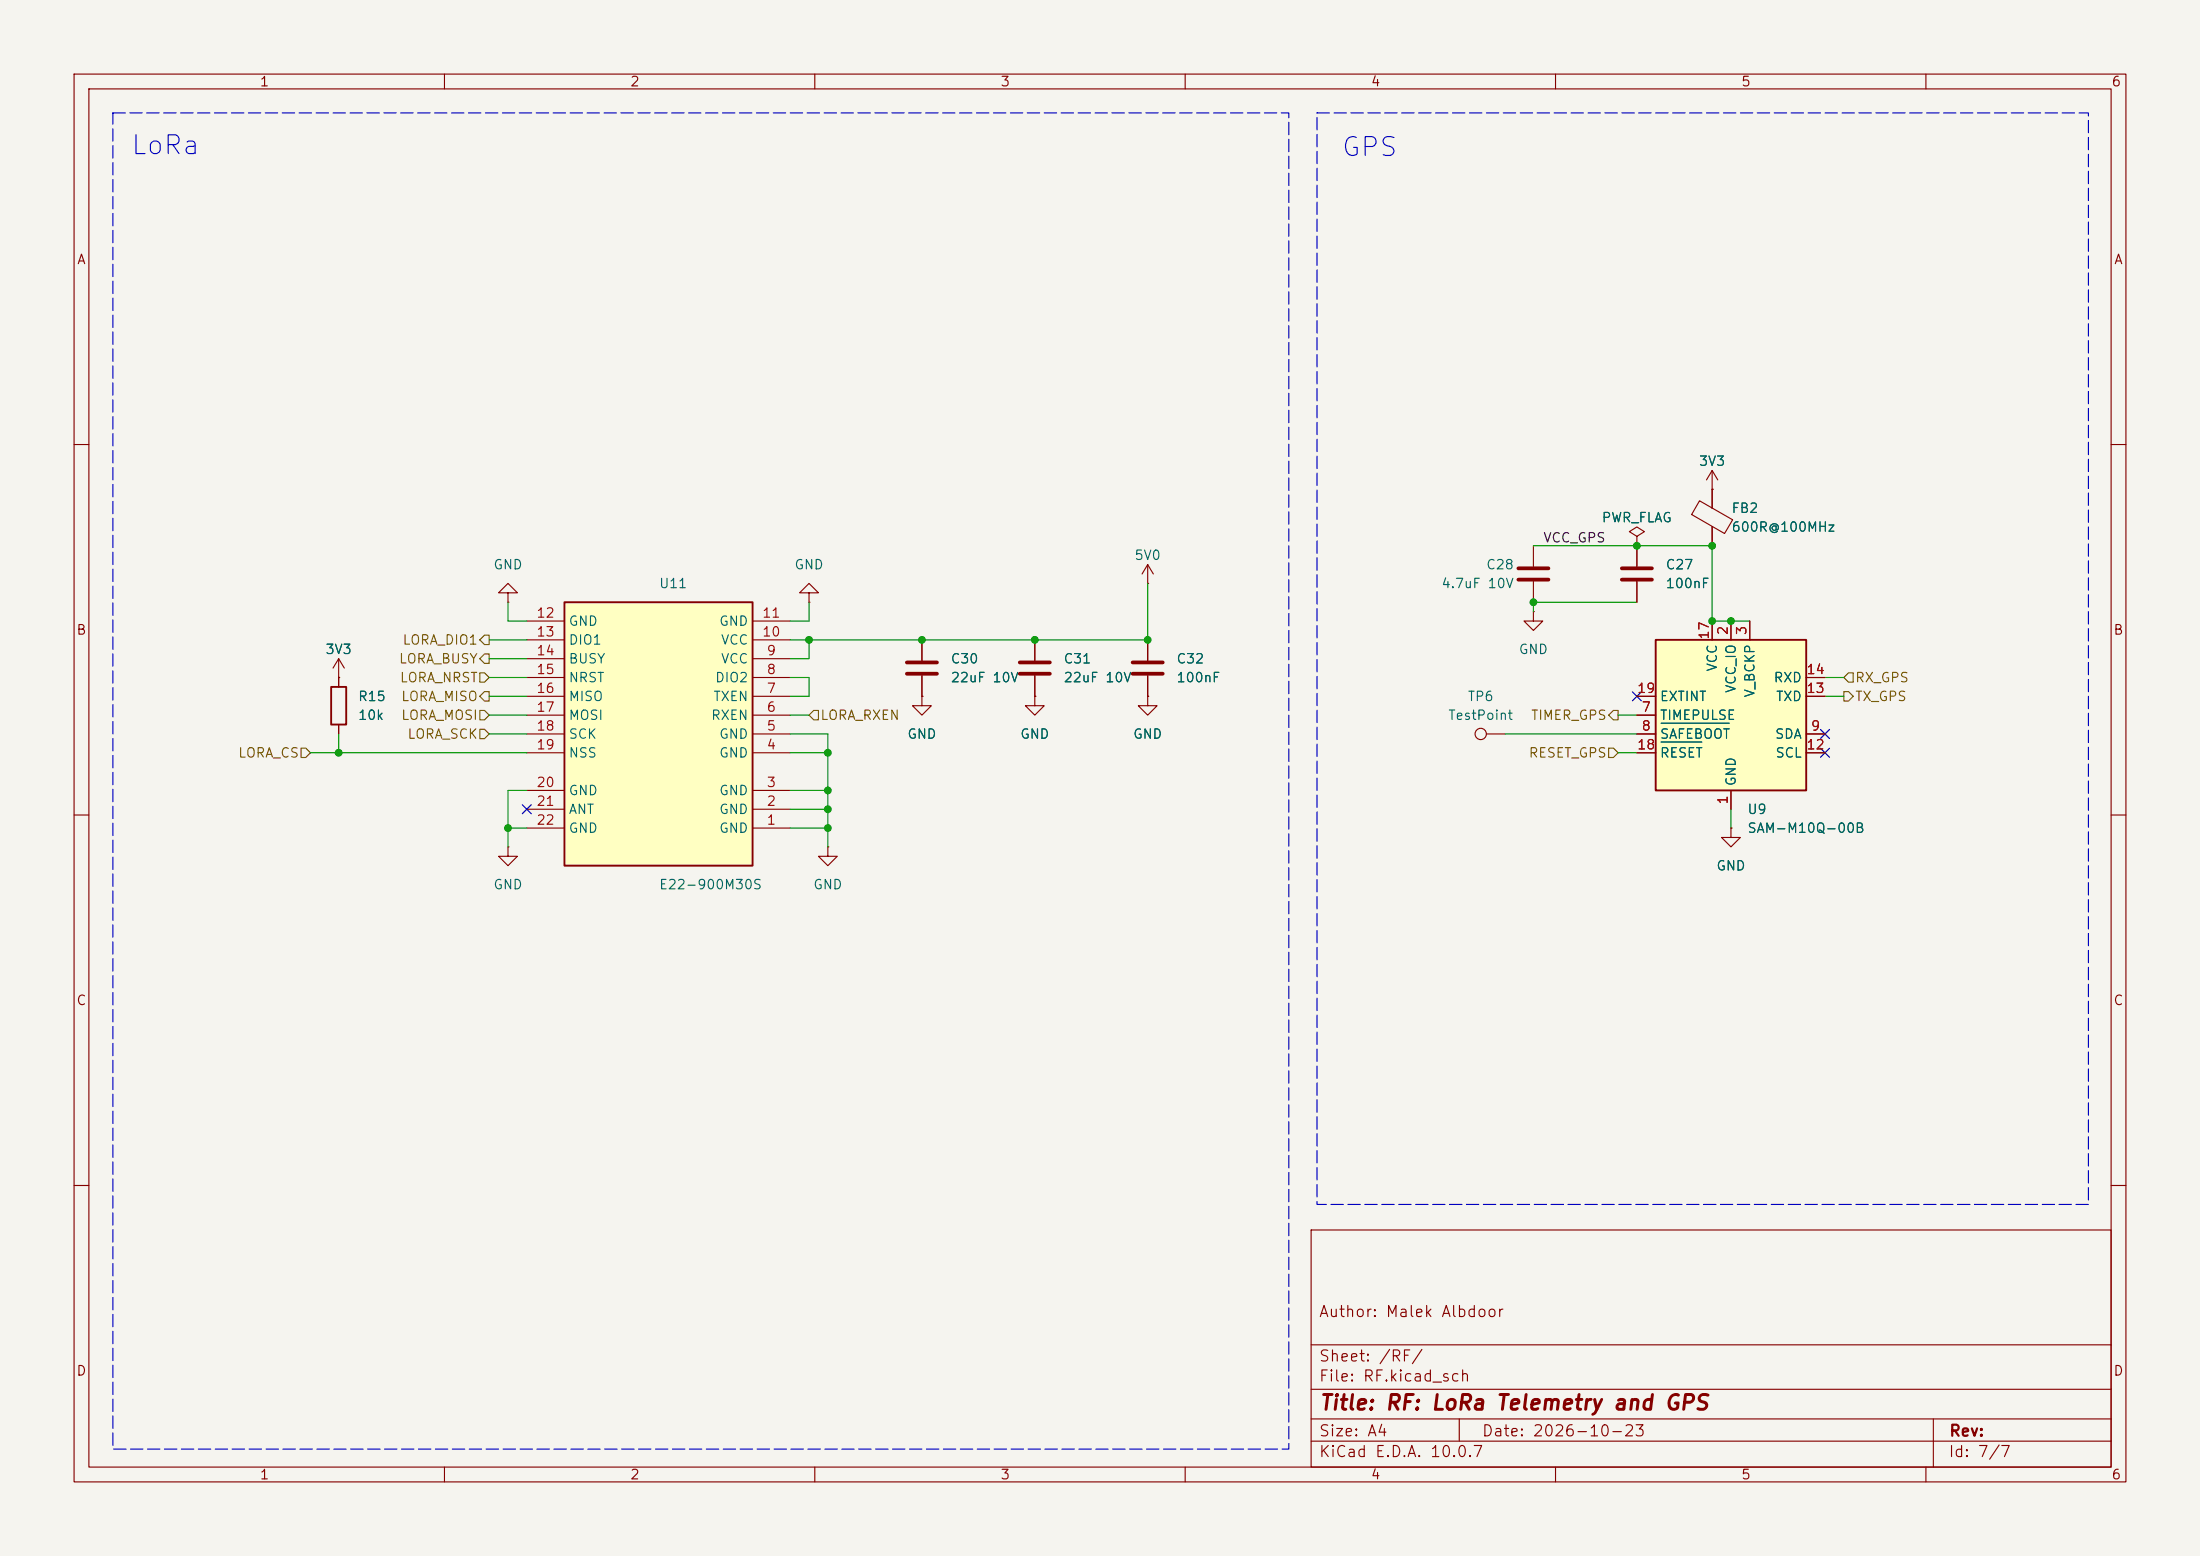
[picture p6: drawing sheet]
(kicad_sch
 (version 20260306)
 (generator "eeschema")
 (generator_version "10.0")
 (paper "A4")
 (title_block
  (title "RF: LoRa Telemetry and GPS")
  (date "2026-10-23")
  (comment 1 "Author: Malek Albdoor"))
 (lib_symbols
  (symbol "Connector:TestPoint"
   (pin_numbers (hide yes))
   (pin_names
    (offset 0.762) (hide yes)) (exclude_from_sim no) (in_bom yes) (on_board yes)
   (in_pos_files yes)
   (duplicate_pin_numbers_are_jumpers no)
   (property "Reference" "TP" (at 0 6.858 0) (show_name no) (do_not_autoplace no) (effects (font (size 1.27 1.27))))
   (property "Value" "TestPoint" (at 0 5.08 0) (show_name no) (do_not_autoplace no) (effects (font (size 1.27 1.27))))
   (property "Footprint" "" (at 5.08 0 0) (show_name no) (do_not_autoplace no) (hide yes) (effects (font (size 1.27 1.27))))
   (property "Datasheet" "" (at 5.08 0 0) (show_name no) (do_not_autoplace no) (hide yes) (effects (font (size 1.27 1.27))))
   (property "Description" "test point" (at 0 0 0) (show_name no) (do_not_autoplace no) (hide yes) (effects (font (size 1.27 1.27))))
   (symbol "TestPoint_0_1"
    (circle (center 0 3.302) (radius 0.762) (stroke (width 0) (type default)) (fill (type none))))
   (symbol "TestPoint_1_1"
    (pin passive line (at 0 0 90) (length 2.54) (name "1" (effects (font (size 1.27 1.27)))) (number "1" (effects (font (size 1.27 1.27))))))
   (embedded_fonts no))
  (symbol "Device:C"
   (pin_numbers (hide yes))
   (pin_names
    (offset 0.254)) (exclude_from_sim no) (in_bom yes) (on_board yes)
   (in_pos_files yes)
   (duplicate_pin_numbers_are_jumpers no)
   (property "Reference" "C" (at 0.635 2.54 0) (show_name no) (do_not_autoplace no) (effects (font (size 1.27 1.27)) (justify left)))
   (property "Value" "C" (at 0.635 -2.54 0) (show_name no) (do_not_autoplace no) (effects (font (size 1.27 1.27)) (justify left)))
   (property "Footprint" "" (at 0.9652 -3.81 0) (show_name no) (do_not_autoplace no) (hide yes) (effects (font (size 1.27 1.27))))
   (property "Datasheet" "" (at 0 0 0) (show_name no) (do_not_autoplace no) (hide yes) (effects (font (size 1.27 1.27))))
   (property "Description" "Unpolarized capacitor" (at 0 0 0) (show_name no) (do_not_autoplace no) (hide yes) (effects (font (size 1.27 1.27))))
   (symbol "C_0_1"
    (polyline (pts (xy -2.032 0.762) (xy 2.032 0.762)) (stroke (width 0.508) (type default)) (fill (type none)))
    (polyline (pts (xy -2.032 -0.762) (xy 2.032 -0.762)) (stroke (width 0.508) (type default)) (fill (type none))))
   (symbol "C_1_1"
    (pin passive line (at 0 3.81 270) (length 2.794) (name "" (effects (font (size 1.27 1.27)))) (number "1" (effects (font (size 1.27 1.27)))))
    (pin passive line (at 0 -3.81 90) (length 2.794) (name "" (effects (font (size 1.27 1.27)))) (number "2" (effects (font (size 1.27 1.27))))))
   (embedded_fonts no))
  (symbol "Device:FerriteBead"
   (pin_numbers (hide yes))
   (pin_names
    (offset 0)) (exclude_from_sim no) (in_bom yes) (on_board yes)
   (in_pos_files yes)
   (duplicate_pin_numbers_are_jumpers no)
   (property "Reference" "FB" (at -3.81 0.635 90) (show_name no) (do_not_autoplace no) (effects (font (size 1.27 1.27))))
   (property "Value" "FerriteBead" (at 3.81 0 90) (show_name no) (do_not_autoplace no) (effects (font (size 1.27 1.27))))
   (property "Footprint" "" (at -1.778 0 90) (show_name no) (do_not_autoplace no) (hide yes) (effects (font (size 1.27 1.27))))
   (property "Datasheet" "" (at 0 0 0) (show_name no) (do_not_autoplace no) (hide yes) (effects (font (size 1.27 1.27))))
   (property "Description" "Ferrite bead" (at 0 0 0) (show_name no) (do_not_autoplace no) (hide yes) (effects (font (size 1.27 1.27))))
   (symbol "FerriteBead_0_1"
    (polyline (pts (xy -2.7686 0.4064) (xy -1.7018 2.2606) (xy 2.7686 -0.3048) (xy 1.6764 -2.159) (xy -2.7686 0.4064)) (stroke (width 0) (type default)) (fill (type none)))
    (polyline (pts (xy 0 1.27) (xy 0 1.2954)) (stroke (width 0) (type default)) (fill (type none)))
    (polyline (pts (xy 0 -1.27) (xy 0 -1.2192)) (stroke (width 0) (type default)) (fill (type none))))
   (symbol "FerriteBead_1_1"
    (pin passive line (at 0 3.81 270) (length 2.54) (name "" (effects (font (size 1.27 1.27)))) (number "1" (effects (font (size 1.27 1.27)))))
    (pin passive line (at 0 -3.81 90) (length 2.54) (name "" (effects (font (size 1.27 1.27)))) (number "2" (effects (font (size 1.27 1.27))))))
   (embedded_fonts no))
  (symbol "Device:R"
   (pin_numbers (hide yes))
   (pin_names
    (offset 0)) (exclude_from_sim no) (in_bom yes) (on_board yes)
   (in_pos_files yes)
   (duplicate_pin_numbers_are_jumpers no)
   (property "Reference" "R" (at 2.032 0 90) (show_name no) (do_not_autoplace no) (effects (font (size 1.27 1.27))))
   (property "Value" "R" (at 0 0 90) (show_name no) (do_not_autoplace no) (effects (font (size 1.27 1.27))))
   (property "Footprint" "" (at -1.778 0 90) (show_name no) (do_not_autoplace no) (hide yes) (effects (font (size 1.27 1.27))))
   (property "Datasheet" "" (at 0 0 0) (show_name no) (do_not_autoplace no) (hide yes) (effects (font (size 1.27 1.27))))
   (property "Description" "Resistor" (at 0 0 0) (show_name no) (do_not_autoplace no) (hide yes) (effects (font (size 1.27 1.27))))
   (symbol "R_0_1"
    (rectangle (start -1.016 -2.54) (end 1.016 2.54) (stroke (width 0.254) (type default)) (fill (type none))))
   (symbol "R_1_1"
    (pin passive line (at 0 3.81 270) (length 1.27) (name "" (effects (font (size 1.27 1.27)))) (number "1" (effects (font (size 1.27 1.27)))))
    (pin passive line (at 0 -3.81 90) (length 1.27) (name "" (effects (font (size 1.27 1.27)))) (number "2" (effects (font (size 1.27 1.27))))))
   (embedded_fonts no))
  (symbol "MyKiCAD:E22-900M30S" (exclude_from_sim no) (in_bom yes) (on_board yes)
   (in_pos_files yes)
   (duplicate_pin_numbers_are_jumpers no)
   (property "Reference" "U" (at 0 20.32 0) (show_name no) (do_not_autoplace no) (effects (font (size 1.27 1.27))))
   (property "Value" "E22-900M30S" (at 0 -20.32 0) (show_name no) (do_not_autoplace no) (effects (font (size 1.27 1.27))))
   (property "Footprint" "MyKiCAD:WIRELM-SMD_E22-900M30S" (at 0 -22.86 0) (show_name no) (do_not_autoplace no) (hide yes) (effects (font (size 1.27 1.27))))
   (property "Datasheet" "https://atta.szlcsc.com/upload/public/pdf/source/20190812/C411294_87C350FB6BB2C6BF251F36B5C2EFC8FF.pdf" (at 0 -25.4 0) (show_name no) (do_not_autoplace no) (hide yes) (effects (font (size 1.27 1.27))))
   (property "Description" "Ebyte LoRa module, SX1262 + PA/LNA, 850-930 MHz, 30 dBm, SPI, 2.5-5.5 V supply, 3.3 V logic, IPEX and stamp-hole antenna" (at 0 -27.94 0) (show_name no) (do_not_autoplace no) (hide yes) (effects (font (size 1.27 1.27))))
   (property "MPN" "E22-900M30S" (at 0 -30.48 0) (show_name no) (do_not_autoplace no) (hide yes) (effects (font (size 1.27 1.27))))
   (property "LCSC" "C411294" (at 0 -33.02 0) (show_name no) (do_not_autoplace no) (hide yes) (effects (font (size 1.27 1.27))))
   (symbol "E22-900M30S_0_1"
    (rectangle (start -12.7 17.78) (end 12.7 -17.78) (stroke (width 0.254) (type default)) (fill (type background))))
   (symbol "E22-900M30S_1_1"
    (pin power_in line (at 17.78 -12.7 180) (length 5.08) (name "GND" (effects (font (size 1.27 1.27)))) (number "1" (effects (font (size 1.27 1.27)))))
    (pin power_in line (at 17.78 -10.16 180) (length 5.08) (name "GND" (effects (font (size 1.27 1.27)))) (number "2" (effects (font (size 1.27 1.27)))))
    (pin power_in line (at 17.78 -7.62 180) (length 5.08) (name "GND" (effects (font (size 1.27 1.27)))) (number "3" (effects (font (size 1.27 1.27)))))
    (pin power_in line (at 17.78 -2.54 180) (length 5.08) (name "GND" (effects (font (size 1.27 1.27)))) (number "4" (effects (font (size 1.27 1.27)))))
    (pin power_in line (at 17.78 0 180) (length 5.08) (name "GND" (effects (font (size 1.27 1.27)))) (number "5" (effects (font (size 1.27 1.27)))))
    (pin input line (at 17.78 2.54 180) (length 5.08) (name "RXEN" (effects (font (size 1.27 1.27)))) (number "6" (effects (font (size 1.27 1.27)))))
    (pin input line (at 17.78 5.08 180) (length 5.08) (name "TXEN" (effects (font (size 1.27 1.27)))) (number "7" (effects (font (size 1.27 1.27)))))
    (pin bidirectional line (at 17.78 7.62 180) (length 5.08) (name "DIO2" (effects (font (size 1.27 1.27)))) (number "8" (effects (font (size 1.27 1.27)))))
    (pin power_in line (at 17.78 10.16 180) (length 5.08) (name "VCC" (effects (font (size 1.27 1.27)))) (number "9" (effects (font (size 1.27 1.27)))))
    (pin power_in line (at 17.78 12.7 180) (length 5.08) (name "VCC" (effects (font (size 1.27 1.27)))) (number "10" (effects (font (size 1.27 1.27)))))
    (pin power_in line (at 17.78 15.24 180) (length 5.08) (name "GND" (effects (font (size 1.27 1.27)))) (number "11" (effects (font (size 1.27 1.27)))))
    (pin power_in line (at -17.78 15.24 0) (length 5.08) (name "GND" (effects (font (size 1.27 1.27)))) (number "12" (effects (font (size 1.27 1.27)))))
    (pin bidirectional line (at -17.78 12.7 0) (length 5.08) (name "DIO1" (effects (font (size 1.27 1.27)))) (number "13" (effects (font (size 1.27 1.27)))))
    (pin output line (at -17.78 10.16 0) (length 5.08) (name "BUSY" (effects (font (size 1.27 1.27)))) (number "14" (effects (font (size 1.27 1.27)))))
    (pin input line (at -17.78 7.62 0) (length 5.08) (name "NRST" (effects (font (size 1.27 1.27)))) (number "15" (effects (font (size 1.27 1.27)))))
    (pin output line (at -17.78 5.08 0) (length 5.08) (name "MISO" (effects (font (size 1.27 1.27)))) (number "16" (effects (font (size 1.27 1.27)))))
    (pin input line (at -17.78 2.54 0) (length 5.08) (name "MOSI" (effects (font (size 1.27 1.27)))) (number "17" (effects (font (size 1.27 1.27)))))
    (pin input line (at -17.78 0 0) (length 5.08) (name "SCK" (effects (font (size 1.27 1.27)))) (number "18" (effects (font (size 1.27 1.27)))))
    (pin input line (at -17.78 -2.54 0) (length 5.08) (name "NSS" (effects (font (size 1.27 1.27)))) (number "19" (effects (font (size 1.27 1.27)))))
    (pin power_in line (at -17.78 -7.62 0) (length 5.08) (name "GND" (effects (font (size 1.27 1.27)))) (number "20" (effects (font (size 1.27 1.27)))))
    (pin passive line (at -17.78 -10.16 0) (length 5.08) (name "ANT" (effects (font (size 1.27 1.27)))) (number "21" (effects (font (size 1.27 1.27)))))
    (pin power_in line (at -17.78 -12.7 0) (length 5.08) (name "GND" (effects (font (size 1.27 1.27)))) (number "22" (effects (font (size 1.27 1.27))))))
   (embedded_fonts no))
  (symbol "RF_GPS:SAM-M8Q" (exclude_from_sim no) (in_bom yes) (on_board yes)
   (in_pos_files yes)
   (duplicate_pin_numbers_are_jumpers no)
   (property "Reference" "U" (at -8.89 11.43 0) (show_name no) (do_not_autoplace no) (effects (font (size 1.27 1.27))))
   (property "Value" "SAM-M8Q" (at 8.89 11.43 0) (show_name no) (do_not_autoplace no) (effects (font (size 1.27 1.27))))
   (property "Footprint" "RF_GPS:ublox_SAM-M8Q" (at 12.7 -11.43 0) (show_name no) (do_not_autoplace no) (hide yes) (effects (font (size 1.27 1.27))))
   (property "Datasheet" "https://www.u-blox.com/sites/default/files/SAM-M8Q_DataSheet_%28UBX-16012619%29.pdf" (at 0 0 0) (show_name no) (do_not_autoplace no) (hide yes) (effects (font (size 1.27 1.27))))
   (property "Description" "GPS ublox M8 variant" (at 0 0 0) (show_name no) (do_not_autoplace no) (hide yes) (effects (font (size 1.27 1.27))))
   (symbol "SAM-M8Q_0_1"
    (rectangle (start -10.16 10.16) (end 10.16 -10.16) (stroke (width 0.254) (type default)) (fill (type background))))
   (symbol "SAM-M8Q_1_1"
    (pin power_in line (at 0 -12.7 90) (length 2.54) (name "GND" (effects (font (size 1.27 1.27)))) (number "1" (effects (font (size 1.27 1.27)))))
    (pin power_in line (at 0 12.7 270) (length 2.54) (name "VCC_IO" (effects (font (size 1.27 1.27)))) (number "2" (effects (font (size 1.27 1.27)))))
    (pin power_in line (at 2.54 12.7 270) (length 2.54) (name "V_BCKP" (effects (font (size 1.27 1.27)))) (number "3" (effects (font (size 1.27 1.27)))))
    (pin passive line (at 0 -12.7 90) (length 2.54) (hide yes) (name "GND" (effects (font (size 1.27 1.27)))) (number "4" (effects (font (size 1.27 1.27)))))
    (pin passive line (at 0 -12.7 90) (length 2.54) (hide yes) (name "GND" (effects (font (size 1.27 1.27)))) (number "5" (effects (font (size 1.27 1.27)))))
    (pin passive line (at 0 -12.7 90) (length 2.54) (hide yes) (name "GND" (effects (font (size 1.27 1.27)))) (number "6" (effects (font (size 1.27 1.27)))))
    (pin output line (at -12.7 0 0) (length 2.54) (name "TIMEPULSE" (effects (font (size 1.27 1.27)))) (number "7" (effects (font (size 1.27 1.27)))))
    (pin input line (at -12.7 -2.54 0) (length 2.54) (name "~{SAFEBOOT}" (effects (font (size 1.27 1.27)))) (number "8" (effects (font (size 1.27 1.27)))))
    (pin bidirectional line (at 12.7 -2.54 180) (length 2.54) (name "SDA" (effects (font (size 1.27 1.27)))) (number "9" (effects (font (size 1.27 1.27)))))
    (pin passive line (at 0 -12.7 90) (length 2.54) (hide yes) (name "GND" (effects (font (size 1.27 1.27)))) (number "10" (effects (font (size 1.27 1.27)))))
    (pin passive line (at 0 -12.7 90) (length 2.54) (hide yes) (name "GND" (effects (font (size 1.27 1.27)))) (number "11" (effects (font (size 1.27 1.27)))))
    (pin input line (at 12.7 -5.08 180) (length 2.54) (name "SCL" (effects (font (size 1.27 1.27)))) (number "12" (effects (font (size 1.27 1.27)))))
    (pin output line (at 12.7 2.54 180) (length 2.54) (name "TXD" (effects (font (size 1.27 1.27)))) (number "13" (effects (font (size 1.27 1.27)))))
    (pin input line (at 12.7 5.08 180) (length 2.54) (name "RXD" (effects (font (size 1.27 1.27)))) (number "14" (effects (font (size 1.27 1.27)))))
    (pin passive line (at 0 -12.7 90) (length 2.54) (hide yes) (name "GND" (effects (font (size 1.27 1.27)))) (number "15" (effects (font (size 1.27 1.27)))))
    (pin passive line (at 0 -12.7 90) (length 2.54) (hide yes) (name "GND" (effects (font (size 1.27 1.27)))) (number "16" (effects (font (size 1.27 1.27)))))
    (pin power_in line (at -2.54 12.7 270) (length 2.54) (name "VCC" (effects (font (size 1.27 1.27)))) (number "17" (effects (font (size 1.27 1.27)))))
    (pin input line (at -12.7 -5.08 0) (length 2.54) (name "~{RESET}" (effects (font (size 1.27 1.27)))) (number "18" (effects (font (size 1.27 1.27)))))
    (pin input line (at -12.7 2.54 0) (length 2.54) (name "EXTINT" (effects (font (size 1.27 1.27)))) (number "19" (effects (font (size 1.27 1.27)))))
    (pin passive line (at 0 -12.7 90) (length 2.54) (hide yes) (name "GND" (effects (font (size 1.27 1.27)))) (number "20" (effects (font (size 1.27 1.27))))))
   (embedded_fonts no))
  (symbol "power:GND"
   (power global)
   (pin_numbers (hide yes))
   (pin_names
    (offset 0) (hide yes)) (exclude_from_sim no) (in_bom yes) (on_board yes)
   (in_pos_files yes)
   (duplicate_pin_numbers_are_jumpers no)
   (property "Reference" "#PWR" (at 0 -6.35 0) (show_name no) (do_not_autoplace no) (hide yes) (effects (font (size 1.27 1.27))))
   (property "Value" "GND" (at 0 -3.81 0) (show_name no) (do_not_autoplace no) (effects (font (size 1.27 1.27))))
   (property "Footprint" "" (at 0 0 0) (show_name no) (do_not_autoplace no) (hide yes) (effects (font (size 1.27 1.27))))
   (property "Datasheet" "" (at 0 0 0) (show_name no) (do_not_autoplace no) (hide yes) (effects (font (size 1.27 1.27))))
   (property "Description" "Power symbol creates a global label with name \"GND\" , ground" (at 0 0 0) (show_name no) (do_not_autoplace no) (hide yes) (effects (font (size 1.27 1.27))))
   (symbol "GND_0_1"
    (polyline (pts (xy 0 0) (xy 0 -1.27) (xy 1.27 -1.27) (xy 0 -2.54) (xy -1.27 -1.27) (xy 0 -1.27)) (stroke (width 0) (type default)) (fill (type none))))
   (symbol "GND_1_1"
    (pin power_in line (at 0 0 270) (length 0) (name "" (effects (font (size 1.27 1.27)))) (number "1" (effects (font (size 1.27 1.27))))))
   (embedded_fonts no))
  (symbol "power:PWR_FLAG"
   (power global)
   (pin_numbers (hide yes))
   (pin_names
    (offset 0) (hide yes)) (exclude_from_sim no) (in_bom yes) (on_board yes)
   (in_pos_files yes)
   (duplicate_pin_numbers_are_jumpers no)
   (property "Reference" "#FLG" (at 0 1.905 0) (show_name no) (do_not_autoplace no) (hide yes) (effects (font (size 1.27 1.27))))
   (property "Value" "PWR_FLAG" (at 0 3.81 0) (show_name no) (do_not_autoplace no) (effects (font (size 1.27 1.27))))
   (property "Footprint" "" (at 0 0 0) (show_name no) (do_not_autoplace no) (hide yes) (effects (font (size 1.27 1.27))))
   (property "Datasheet" "" (at 0 0 0) (show_name no) (do_not_autoplace no) (hide yes) (effects (font (size 1.27 1.27))))
   (property "Description" "Special symbol for telling ERC where power comes from" (at 0 0 0) (show_name no) (do_not_autoplace no) (hide yes) (effects (font (size 1.27 1.27))))
   (symbol "PWR_FLAG_0_0"
    (pin power_out line (at 0 0 90) (length 0) (name "" (effects (font (size 1.27 1.27)))) (number "1" (effects (font (size 1.27 1.27))))))
   (symbol "PWR_FLAG_0_1"
    (polyline (pts (xy 0 0) (xy 0 1.27) (xy -1.016 1.905) (xy 0 2.54) (xy 1.016 1.905) (xy 0 1.27)) (stroke (width 0) (type default)) (fill (type none))))
   (embedded_fonts no))
  (symbol "power:VCC"
   (power global)
   (pin_numbers (hide yes))
   (pin_names
    (offset 0) (hide yes)) (exclude_from_sim no) (in_bom yes) (on_board yes)
   (in_pos_files yes)
   (duplicate_pin_numbers_are_jumpers no)
   (property "Reference" "#PWR" (at 0 -3.81 0) (show_name no) (do_not_autoplace no) (hide yes) (effects (font (size 1.27 1.27))))
   (property "Value" "VCC" (at 0 3.556 0) (show_name no) (do_not_autoplace no) (effects (font (size 1.27 1.27))))
   (property "Footprint" "" (at 0 0 0) (show_name no) (do_not_autoplace no) (hide yes) (effects (font (size 1.27 1.27))))
   (property "Datasheet" "" (at 0 0 0) (show_name no) (do_not_autoplace no) (hide yes) (effects (font (size 1.27 1.27))))
   (property "Description" "Power symbol creates a global label with name \"VCC\"" (at 0 0 0) (show_name no) (do_not_autoplace no) (hide yes) (effects (font (size 1.27 1.27))))
   (symbol "VCC_0_1"
    (polyline (pts (xy -0.762 1.27) (xy 0 2.54)) (stroke (width 0) (type default)) (fill (type none)))
    (polyline (pts (xy 0 2.54) (xy 0.762 1.27)) (stroke (width 0) (type default)) (fill (type none)))
    (polyline (pts (xy 0 0) (xy 0 2.54)) (stroke (width 0) (type default)) (fill (type none))))
   (symbol "VCC_1_1"
    (pin power_in line (at 0 0 90) (length 0) (name "" (effects (font (size 1.27 1.27)))) (number "1" (effects (font (size 1.27 1.27))))))
   (embedded_fonts no)))
 (rectangle
  (start 15.24 15.24)
  (end 173.99 195.58)
  (stroke (width 0) (type dash))
  (fill (type none)))
 (rectangle
  (start 177.8 15.24)
  (end 281.94 162.56)
  (stroke (width 0) (type dash))
  (fill (type none)))
 (text "LoRa"
  (exclude_from_sim no)
  (at 22.352 19.812 0)
  (effects (font (size 2.54 2.54))))
 (text "GPS\n"
  (exclude_from_sim no)
  (at 184.912 20.066 0)
  (effects (font (size 2.54 2.54))))
 (junction
  (at 68.58 111.76)
  (diameter 0)
  (color 0 0 0 0))
 (junction
  (at 233.68 83.82)
  (diameter 0)
  (color 0 0 0 0))
 (junction
  (at 111.76 109.22)
  (diameter 0)
  (color 0 0 0 0))
 (junction
  (at 111.76 101.6)
  (diameter 0)
  (color 0 0 0 0))
 (junction
  (at 111.76 111.76)
  (diameter 0)
  (color 0 0 0 0))
 (junction
  (at 220.98 73.66)
  (diameter 0)
  (color 0 0 0 0))
 (junction
  (at 111.76 106.68)
  (diameter 0)
  (color 0 0 0 0))
 (junction
  (at 207.01 81.28)
  (diameter 0)
  (color 0 0 0 0))
 (junction
  (at 139.7 86.36)
  (diameter 0)
  (color 0 0 0 0))
 (junction
  (at 45.72 101.6)
  (diameter 0)
  (color 0 0 0 0))
 (junction
  (at 231.14 73.66)
  (diameter 0)
  (color 0 0 0 0))
 (junction
  (at 154.94 86.36)
  (diameter 0)
  (color 0 0 0 0))
 (junction
  (at 109.22 86.36)
  (diameter 0)
  (color 0 0 0 0))
 (junction
  (at 124.46 86.36)
  (diameter 0)
  (color 0 0 0 0))
 (junction
  (at 231.14 83.82)
  (diameter 0)
  (color 0 0 0 0))
 (no_connect
  (at 71.12 109.22))
 (no_connect
  (at 246.38 101.6))
 (no_connect
  (at 246.38 99.06))
 (no_connect
  (at 220.98 93.98))
 (wire
  (pts (xy 71.12 86.36) (xy 66.04 86.36))
  (stroke (width 0) (type default)))
 (wire
  (pts (xy 106.68 106.68) (xy 111.76 106.68))
  (stroke (width 0) (type default)))
 (wire
  (pts (xy 109.22 83.82) (xy 109.22 81.28))
  (stroke (width 0) (type default)))
 (wire
  (pts (xy 220.98 73.66) (xy 231.14 73.66))
  (stroke (width 0) (type default)))
 (wire
  (pts (xy 71.12 93.98) (xy 66.04 93.98))
  (stroke (width 0) (type default)))
 (wire
  (pts (xy 71.12 88.9) (xy 66.04 88.9))
  (stroke (width 0) (type default)))
 (wire
  (pts (xy 207.01 81.28) (xy 220.98 81.28))
  (stroke (width 0) (type default)))
 (wire
  (pts (xy 233.68 111.76) (xy 233.68 109.22))
  (stroke (width 0) (type default)))
 (wire
  (pts (xy 246.38 93.98) (xy 248.92 93.98))
  (stroke (width 0) (type default)))
 (wire
  (pts (xy 71.12 83.82) (xy 68.58 83.82))
  (stroke (width 0) (type default)))
 (wire
  (pts (xy 71.12 96.52) (xy 66.04 96.52))
  (stroke (width 0) (type default)))
 (wire
  (pts (xy 111.76 99.06) (xy 111.76 114.3))
  (stroke (width 0) (type default)))
 (wire
  (pts (xy 68.58 83.82) (xy 68.58 81.28))
  (stroke (width 0) (type default)))
 (wire
  (pts (xy 68.58 106.68) (xy 68.58 114.3))
  (stroke (width 0) (type default)))
 (wire
  (pts (xy 109.22 93.98) (xy 106.68 93.98))
  (stroke (width 0) (type default)))
 (wire
  (pts (xy 106.68 101.6) (xy 111.76 101.6))
  (stroke (width 0) (type default)))
 (wire
  (pts (xy 246.38 91.44) (xy 248.92 91.44))
  (stroke (width 0) (type default)))
 (wire
  (pts (xy 71.12 91.44) (xy 66.04 91.44))
  (stroke (width 0) (type default)))
 (wire
  (pts (xy 106.68 88.9) (xy 109.22 88.9))
  (stroke (width 0) (type default)))
 (wire
  (pts (xy 231.14 83.82) (xy 233.68 83.82))
  (stroke (width 0) (type default)))
 (wire
  (pts (xy 106.68 91.44) (xy 109.22 91.44))
  (stroke (width 0) (type default)))
 (wire
  (pts (xy 207.01 82.55) (xy 207.01 81.28))
  (stroke (width 0) (type default)))
 (wire
  (pts (xy 41.91 101.6) (xy 71.12 101.6))
  (stroke (width 0) (type default)))
 (wire
  (pts (xy 207.01 73.66) (xy 220.98 73.66))
  (stroke (width 0) (type default)))
 (wire
  (pts (xy 231.14 73.66) (xy 231.14 83.82))
  (stroke (width 0) (type default)))
 (wire
  (pts (xy 45.72 99.06) (xy 45.72 101.6))
  (stroke (width 0) (type default)))
 (wire
  (pts (xy 106.68 96.52) (xy 109.22 96.52))
  (stroke (width 0) (type default)))
 (wire
  (pts (xy 71.12 106.68) (xy 68.58 106.68))
  (stroke (width 0) (type default)))
 (wire
  (pts (xy 106.68 111.76) (xy 111.76 111.76))
  (stroke (width 0) (type default)))
 (wire
  (pts (xy 106.68 86.36) (xy 154.94 86.36))
  (stroke (width 0) (type default)))
 (wire
  (pts (xy 71.12 99.06) (xy 66.04 99.06))
  (stroke (width 0) (type default)))
 (wire
  (pts (xy 71.12 111.76) (xy 68.58 111.76))
  (stroke (width 0) (type default)))
 (wire
  (pts (xy 154.94 78.74) (xy 154.94 86.36))
  (stroke (width 0) (type default)))
 (wire
  (pts (xy 203.2 99.06) (xy 220.98 99.06))
  (stroke (width 0) (type default)))
 (wire
  (pts (xy 106.68 83.82) (xy 109.22 83.82))
  (stroke (width 0) (type default)))
 (wire
  (pts (xy 218.44 96.52) (xy 220.98 96.52))
  (stroke (width 0) (type default)))
 (wire
  (pts (xy 109.22 88.9) (xy 109.22 86.36))
  (stroke (width 0) (type default)))
 (wire
  (pts (xy 106.68 109.22) (xy 111.76 109.22))
  (stroke (width 0) (type default)))
 (wire
  (pts (xy 233.68 83.82) (xy 236.22 83.82))
  (stroke (width 0) (type default)))
 (wire
  (pts (xy 109.22 91.44) (xy 109.22 93.98))
  (stroke (width 0) (type default)))
 (wire
  (pts (xy 218.44 101.6) (xy 220.98 101.6))
  (stroke (width 0) (type default)))
 (wire
  (pts (xy 106.68 99.06) (xy 111.76 99.06))
  (stroke (width 0) (type default)))
 (label "VCC_GPS"
  (at 208.28 73.66 0)
  (effects (font (size 1.27 1.27)) (justify left bottom)))
 (hierarchical_label "RESET_GPS"
  (shape input)
  (at 218.44 101.6 180)
  (effects (font (size 1.27 1.27)) (justify right)))
 (hierarchical_label "LORA_CS"
  (shape input)
  (at 41.91 101.6 180)
  (effects (font (size 1.27 1.27)) (justify right)))
 (hierarchical_label "LORA_RXEN"
  (shape input)
  (at 109.22 96.52 0)
  (effects (font (size 1.27 1.27)) (justify left)))
 (hierarchical_label "LORA_MOSI"
  (shape input)
  (at 66.04 96.52 180)
  (effects (font (size 1.27 1.27)) (justify right)))
 (hierarchical_label "LORA_NRST"
  (shape input)
  (at 66.04 91.44 180)
  (effects (font (size 1.27 1.27)) (justify right)))
 (hierarchical_label "LORA_MISO"
  (shape output)
  (at 66.04 93.98 180)
  (effects (font (size 1.27 1.27)) (justify right)))
 (hierarchical_label "LORA_BUSY"
  (shape output)
  (at 66.04 88.9 180)
  (effects (font (size 1.27 1.27)) (justify right)))
 (hierarchical_label "LORA_DIO1"
  (shape output)
  (at 66.04 86.36 180)
  (effects (font (size 1.27 1.27)) (justify right)))
 (hierarchical_label "TX_GPS"
  (shape output)
  (at 248.92 93.98 0)
  (effects (font (size 1.27 1.27)) (justify left)))
 (hierarchical_label "RX_GPS"
  (shape input)
  (at 248.92 91.44 0)
  (effects (font (size 1.27 1.27)) (justify left)))
 (hierarchical_label "TIMER_GPS"
  (shape output)
  (at 218.44 96.52 180)
  (effects (font (size 1.27 1.27)) (justify right)))
 (hierarchical_label "LORA_SCK"
  (shape input)
  (at 66.04 99.06 180)
  (effects (font (size 1.27 1.27)) (justify right)))
 (symbol
  (lib_id "power:GND")
  (at 233.68 111.76 0)
  (unit 1)
  (body_style 1)
  (exclude_from_sim no)
  (in_bom yes)
  (on_board yes)
  (in_pos_files yes)
  (dnp no)
  (fields_autoplaced yes)
  (property "Reference" "#PWR041" (at 233.68 118.11 0) (hide yes) (show_name no) (do_not_autoplace no) (effects (font (size 1.27 1.27))))
  (property "Value" "GND" (at 233.68 116.84 0) (show_name no) (do_not_autoplace no) (effects (font (size 1.27 1.27))))
  (property "Footprint" "" (at 233.68 111.76 0) (hide yes) (show_name no) (do_not_autoplace no) (effects (font (size 1.27 1.27))))
  (property "Datasheet" "" (at 233.68 111.76 0) (hide yes) (show_name no) (do_not_autoplace no) (effects (font (size 1.27 1.27))))
  (property "Description" "Power symbol creates a global label with name \"GND\" , ground" (at 233.68 111.76 0) (hide yes) (show_name no) (do_not_autoplace no) (effects (font (size 1.27 1.27))))
  (pin "1"))
 (symbol
  (lib_id "power:GND")
  (at 68.58 114.3 0)
  (unit 1)
  (body_style 1)
  (exclude_from_sim no)
  (in_bom no)
  (on_board no)
  (in_pos_files no)
  (dnp no)
  (fields_autoplaced yes)
  (property "Reference" "#PWR086" (at 68.58 120.65 0) (hide yes) (show_name no) (do_not_autoplace no) (effects (font (size 1.27 1.27))))
  (property "Value" "GND" (at 68.58 119.38 0) (show_name no) (do_not_autoplace no) (effects (font (size 1.27 1.27))))
  (property "Footprint" "" (at 68.58 114.3 0) (hide yes) (show_name no) (do_not_autoplace no) (effects (font (size 1.27 1.27))))
  (property "Datasheet" "" (at 68.58 114.3 0) (hide yes) (show_name no) (do_not_autoplace no) (effects (font (size 1.27 1.27))))
  (property "Description" "Power symbol creates a global label with name \"GND\" , ground" (at 68.58 114.3 0) (hide yes) (show_name no) (do_not_autoplace no) (effects (font (size 1.27 1.27))))
  (pin "1"))
 (symbol
  (lib_id "power:GND")
  (at 109.22 81.28 180)
  (unit 1)
  (body_style 1)
  (exclude_from_sim no)
  (in_bom no)
  (on_board no)
  (in_pos_files no)
  (dnp no)
  (fields_autoplaced yes)
  (property "Reference" "#PWR087" (at 109.22 74.93 0) (hide yes) (show_name no) (do_not_autoplace no) (effects (font (size 1.27 1.27))))
  (property "Value" "GND" (at 109.22 76.2 0) (show_name no) (do_not_autoplace no) (effects (font (size 1.27 1.27))))
  (property "Footprint" "" (at 109.22 81.28 0) (hide yes) (show_name no) (do_not_autoplace no) (effects (font (size 1.27 1.27))))
  (property "Datasheet" "" (at 109.22 81.28 0) (hide yes) (show_name no) (do_not_autoplace no) (effects (font (size 1.27 1.27))))
  (property "Description" "Power symbol creates a global label with name \"GND\" , ground" (at 109.22 81.28 0) (hide yes) (show_name no) (do_not_autoplace no) (effects (font (size 1.27 1.27))))
  (pin "1"))
 (symbol
  (lib_id "power:VCC")
  (at 231.14 66.04 0)
  (unit 1)
  (body_style 1)
  (exclude_from_sim no)
  (in_bom no)
  (on_board no)
  (in_pos_files no)
  (dnp no)
  (fields_autoplaced yes)
  (property "Reference" "#PWR080" (at 231.14 59.69 0) (hide yes) (show_name no) (do_not_autoplace no) (effects (font (size 1.27 1.27))))
  (property "Value" "3V3" (at 231.14 62.23 0) (show_name no) (do_not_autoplace no) (effects (font (size 1.27 1.27))))
  (property "Footprint" "" (at 231.14 66.04 0) (hide yes) (show_name no) (do_not_autoplace no) (effects (font (size 1.27 1.27))))
  (property "Datasheet" "" (at 231.14 66.04 0) (hide yes) (show_name no) (do_not_autoplace no) (effects (font (size 1.27 1.27))))
  (property "Description" "Power symbol creates a global label with name \"VCC\"" (at 231.14 66.04 0) (hide yes) (show_name no) (do_not_autoplace no) (effects (font (size 1.27 1.27))))
  (pin "1"))
 (symbol
  (lib_id "Connector:TestPoint")
  (at 203.2 99.06 90)
  (unit 1)
  (body_style 1)
  (exclude_from_sim no)
  (in_bom yes)
  (on_board yes)
  (in_pos_files yes)
  (dnp no)
  (fields_autoplaced yes)
  (property "Reference" "TP6" (at 199.898 93.98 90) (show_name no) (do_not_autoplace no) (effects (font (size 1.27 1.27))))
  (property "Value" "TestPoint" (at 199.898 96.52 90) (show_name no) (do_not_autoplace no) (effects (font (size 1.27 1.27))))
  (property "Footprint" "TestPoint:TestPoint_Pad_D1.5mm" (at 203.2 93.98 0) (hide yes) (show_name no) (do_not_autoplace no) (effects (font (size 1.27 1.27))))
  (property "Datasheet" "" (at 203.2 93.98 0) (hide yes) (show_name no) (do_not_autoplace no) (effects (font (size 1.27 1.27))))
  (property "Description" "test point" (at 203.2 99.06 0) (hide yes) (show_name no) (do_not_autoplace no) (effects (font (size 1.27 1.27))))
  (pin "1"))
 (symbol
  (lib_id "power:PWR_FLAG")
  (at 220.98 73.66 0)
  (unit 1)
  (body_style 1)
  (exclude_from_sim no)
  (in_bom no)
  (on_board no)
  (in_pos_files no)
  (dnp no)
  (fields_autoplaced yes)
  (property "Reference" "#FLG01" (at 220.98 71.755 0) (hide yes) (show_name no) (do_not_autoplace no) (effects (font (size 1.27 1.27))))
  (property "Value" "PWR_FLAG" (at 220.98 69.85 0) (show_name no) (do_not_autoplace no) (effects (font (size 1.27 1.27))))
  (property "Footprint" "" (at 220.98 73.66 0) (hide yes) (show_name no) (do_not_autoplace no) (effects (font (size 1.27 1.27))))
  (property "Datasheet" "" (at 220.98 73.66 0) (hide yes) (show_name no) (do_not_autoplace no) (effects (font (size 1.27 1.27))))
  (property "Description" "Special symbol for telling ERC where power comes from" (at 220.98 73.66 0) (hide yes) (show_name no) (do_not_autoplace no) (effects (font (size 1.27 1.27))))
  (pin "1"))
 (symbol
  (lib_id "power:GND")
  (at 68.58 81.28 180)
  (unit 1)
  (body_style 1)
  (exclude_from_sim no)
  (in_bom no)
  (on_board no)
  (in_pos_files no)
  (dnp no)
  (fields_autoplaced yes)
  (property "Reference" "#PWR085" (at 68.58 74.93 0) (hide yes) (show_name no) (do_not_autoplace no) (effects (font (size 1.27 1.27))))
  (property "Value" "GND" (at 68.58 76.2 0) (show_name no) (do_not_autoplace no) (effects (font (size 1.27 1.27))))
  (property "Footprint" "" (at 68.58 81.28 0) (hide yes) (show_name no) (do_not_autoplace no) (effects (font (size 1.27 1.27))))
  (property "Datasheet" "" (at 68.58 81.28 0) (hide yes) (show_name no) (do_not_autoplace no) (effects (font (size 1.27 1.27))))
  (property "Description" "Power symbol creates a global label with name \"GND\" , ground" (at 68.58 81.28 0) (hide yes) (show_name no) (do_not_autoplace no) (effects (font (size 1.27 1.27))))
  (pin "1"))
 (symbol
  (lib_id "power:VCC")
  (at 154.94 78.74 0)
  (unit 1)
  (body_style 1)
  (exclude_from_sim no)
  (in_bom no)
  (on_board no)
  (in_pos_files no)
  (dnp no)
  (fields_autoplaced yes)
  (property "Reference" "#PWR092" (at 154.94 72.39 0) (hide yes) (show_name no) (do_not_autoplace no) (effects (font (size 1.27 1.27))))
  (property "Value" "5V0" (at 154.94 74.93 0) (show_name no) (do_not_autoplace no) (effects (font (size 1.27 1.27))))
  (property "Footprint" "" (at 154.94 78.74 0) (hide yes) (show_name no) (do_not_autoplace no) (effects (font (size 1.27 1.27))))
  (property "Datasheet" "" (at 154.94 78.74 0) (hide yes) (show_name no) (do_not_autoplace no) (effects (font (size 1.27 1.27))))
  (property "Description" "Power symbol creates a global label with name \"VCC\"" (at 154.94 78.74 0) (hide yes) (show_name no) (do_not_autoplace no) (effects (font (size 1.27 1.27))))
  (pin "1"))
 (symbol
  (lib_id "power:GND")
  (at 111.76 114.3 0)
  (unit 1)
  (body_style 1)
  (exclude_from_sim no)
  (in_bom no)
  (on_board no)
  (in_pos_files no)
  (dnp no)
  (fields_autoplaced yes)
  (property "Reference" "#PWR088" (at 111.76 120.65 0) (hide yes) (show_name no) (do_not_autoplace no) (effects (font (size 1.27 1.27))))
  (property "Value" "GND" (at 111.76 119.38 0) (show_name no) (do_not_autoplace no) (effects (font (size 1.27 1.27))))
  (property "Footprint" "" (at 111.76 114.3 0) (hide yes) (show_name no) (do_not_autoplace no) (effects (font (size 1.27 1.27))))
  (property "Datasheet" "" (at 111.76 114.3 0) (hide yes) (show_name no) (do_not_autoplace no) (effects (font (size 1.27 1.27))))
  (property "Description" "Power symbol creates a global label with name \"GND\" , ground" (at 111.76 114.3 0) (hide yes) (show_name no) (do_not_autoplace no) (effects (font (size 1.27 1.27))))
  (pin "1"))
 (symbol
  (lib_id "power:GND")
  (at 124.46 93.98 0)
  (unit 1)
  (body_style 1)
  (exclude_from_sim no)
  (in_bom no)
  (on_board no)
  (in_pos_files no)
  (dnp no)
  (fields_autoplaced yes)
  (property "Reference" "#PWR089" (at 124.46 100.33 0) (hide yes) (show_name no) (do_not_autoplace no) (effects (font (size 1.27 1.27))))
  (property "Value" "GND" (at 124.46 99.06 0) (show_name no) (do_not_autoplace no) (effects (font (size 1.27 1.27))))
  (property "Footprint" "" (at 124.46 93.98 0) (hide yes) (show_name no) (do_not_autoplace no) (effects (font (size 1.27 1.27))))
  (property "Datasheet" "" (at 124.46 93.98 0) (hide yes) (show_name no) (do_not_autoplace no) (effects (font (size 1.27 1.27))))
  (property "Description" "Power symbol creates a global label with name \"GND\" , ground" (at 124.46 93.98 0) (hide yes) (show_name no) (do_not_autoplace no) (effects (font (size 1.27 1.27))))
  (pin "1"))
 (symbol
  (lib_id "Device:C")
  (at 154.94 90.17 0)
  (unit 1)
  (body_style 1)
  (exclude_from_sim no)
  (in_bom yes)
  (on_board yes)
  (in_pos_files yes)
  (dnp no)
  (fields_autoplaced yes)
  (property "Reference" "C32" (at 158.75 88.9 0) (show_name no) (do_not_autoplace no) (effects (font (size 1.27 1.27)) (justify left)))
  (property "Value" "100nF" (at 158.75 91.44 0) (show_name no) (do_not_autoplace no) (effects (font (size 1.27 1.27)) (justify left)))
  (property "Footprint" "Capacitor_SMD:C_0603_1608Metric_Pad1.08x0.95mm_HandSolder" (at 154.94 90.17 0) (hide yes) (show_name no) (do_not_autoplace no) (effects (font (size 1.27 1.27))))
  (property "Datasheet" "~" (at 154.94 90.17 0) (hide yes) (show_name no) (do_not_autoplace no) (effects (font (size 1.27 1.27))))
  (property "Description" "Unpolarized capacitor" (at 154.94 90.17 0) (hide yes) (show_name no) (do_not_autoplace no) (effects (font (size 1.27 1.27))))
  (pin "1")
  (pin "2"))
 (symbol
  (lib_id "Device:C")
  (at 139.7 90.17 0)
  (unit 1)
  (body_style 1)
  (exclude_from_sim no)
  (in_bom yes)
  (on_board yes)
  (in_pos_files yes)
  (dnp no)
  (fields_autoplaced yes)
  (property "Reference" "C31" (at 143.51 88.9 0) (show_name no) (do_not_autoplace no) (effects (font (size 1.27 1.27)) (justify left)))
  (property "Value" "22uF 10V" (at 143.51 91.44 0) (show_name no) (do_not_autoplace no) (effects (font (size 1.27 1.27)) (justify left)))
  (property "Footprint" "Capacitor_SMD:C_1206_3216Metric_Pad1.33x1.80mm_HandSolder" (at 139.7 90.17 0) (hide yes) (show_name no) (do_not_autoplace no) (effects (font (size 1.27 1.27))))
  (property "Datasheet" "~" (at 139.7 90.17 0) (hide yes) (show_name no) (do_not_autoplace no) (effects (font (size 1.27 1.27))))
  (property "Description" "Unpolarized capacitor" (at 139.7 90.17 0) (hide yes) (show_name no) (do_not_autoplace no) (effects (font (size 1.27 1.27))))
  (pin "1")
  (pin "2"))
 (symbol
  (lib_id "Device:C")
  (at 124.46 90.17 0)
  (unit 1)
  (body_style 1)
  (exclude_from_sim no)
  (in_bom yes)
  (on_board yes)
  (in_pos_files yes)
  (dnp no)
  (fields_autoplaced yes)
  (property "Reference" "C30" (at 128.27 88.9 0) (show_name no) (do_not_autoplace no) (effects (font (size 1.27 1.27)) (justify left)))
  (property "Value" "22uF 10V" (at 128.27 91.44 0) (show_name no) (do_not_autoplace no) (effects (font (size 1.27 1.27)) (justify left)))
  (property "Footprint" "Capacitor_SMD:C_1206_3216Metric_Pad1.33x1.80mm_HandSolder" (at 124.46 90.17 0) (hide yes) (show_name no) (do_not_autoplace no) (effects (font (size 1.27 1.27))))
  (property "Datasheet" "~" (at 124.46 90.17 0) (hide yes) (show_name no) (do_not_autoplace no) (effects (font (size 1.27 1.27))))
  (property "Description" "Unpolarized capacitor" (at 124.46 90.17 0) (hide yes) (show_name no) (do_not_autoplace no) (effects (font (size 1.27 1.27))))
  (pin "1")
  (pin "2"))
 (symbol
  (lib_id "Device:C")
  (at 207.01 77.47 0)
  (unit 1)
  (body_style 1)
  (exclude_from_sim no)
  (in_bom yes)
  (on_board yes)
  (in_pos_files yes)
  (dnp no)
  (fields_autoplaced yes)
  (property "Reference" "C28" (at 204.47 76.2 0) (show_name no) (do_not_autoplace no) (effects (font (size 1.27 1.27)) (justify right)))
  (property "Value" "4.7uF 10V" (at 204.47 78.74 0) (show_name no) (do_not_autoplace no) (effects (font (size 1.27 1.27)) (justify right)))
  (property "Footprint" "Capacitor_SMD:C_0603_1608Metric_Pad1.08x0.95mm_HandSolder" (at 207.9752 81.28 0) (hide yes) (show_name no) (do_not_autoplace no) (effects (font (size 1.27 1.27))))
  (property "Datasheet" "" (at 207.01 77.47 0) (hide yes) (show_name no) (do_not_autoplace no) (effects (font (size 1.27 1.27))))
  (property "Description" "Unpolarized capacitor" (at 207.01 77.47 0) (hide yes) (show_name no) (do_not_autoplace no) (effects (font (size 1.27 1.27))))
  (pin "1")
  (pin "2"))
 (symbol
  (lib_id "RF_GPS:SAM-M8Q")
  (at 233.68 96.52 0)
  (unit 1)
  (body_style 1)
  (exclude_from_sim no)
  (in_bom yes)
  (on_board yes)
  (in_pos_files yes)
  (dnp no)
  (fields_autoplaced yes)
  (property "Reference" "U9" (at 235.8233 109.22 0) (show_name no) (do_not_autoplace no) (effects (font (size 1.27 1.27)) (justify left)))
  (property "Value" "SAM-M10Q-00B" (at 235.8233 111.76 0) (show_name no) (do_not_autoplace no) (effects (font (size 1.27 1.27)) (justify left)))
  (property "Footprint" "RF_GPS:ublox_SAM-M8Q" (at 246.38 107.95 0) (hide yes) (show_name no) (do_not_autoplace no) (effects (font (size 1.27 1.27))))
  (property "Datasheet" "https://www.u-blox.com/sites/default/files/SAM-M8Q_DataSheet_%28UBX-16012619%29.pdf" (at 233.68 96.52 0) (hide yes) (show_name no) (do_not_autoplace no) (effects (font (size 1.27 1.27))))
  (property "Description" "GPS ublox M8 variant" (at 233.68 96.52 0) (hide yes) (show_name no) (do_not_autoplace no) (effects (font (size 1.27 1.27))))
  (pin "15")
  (pin "16")
  (pin "17")
  (pin "18")
  (pin "19")
  (pin "20")
  (pin "3")
  (pin "2")
  (pin "14")
  (pin "4")
  (pin "7")
  (pin "8")
  (pin "9")
  (pin "5")
  (pin "6")
  (pin "11")
  (pin "12")
  (pin "13")
  (pin "10")
  (pin "1"))
 (symbol
  (lib_id "Device:R")
  (at 45.72 95.25 0)
  (unit 1)
  (body_style 1)
  (exclude_from_sim no)
  (in_bom yes)
  (on_board yes)
  (in_pos_files yes)
  (dnp no)
  (fields_autoplaced yes)
  (property "Reference" "R15" (at 48.26 93.98 0) (show_name no) (do_not_autoplace no) (effects (font (size 1.27 1.27)) (justify left)))
  (property "Value" "10k" (at 48.26 96.52 0) (show_name no) (do_not_autoplace no) (effects (font (size 1.27 1.27)) (justify left)))
  (property "Footprint" "Resistor_SMD:R_0603_1608Metric_Pad0.98x0.95mm_HandSolder" (at 45.72 95.25 0) (hide yes) (show_name no) (do_not_autoplace no) (effects (font (size 1.27 1.27))))
  (property "Datasheet" "~" (at 45.72 95.25 0) (hide yes) (show_name no) (do_not_autoplace no) (effects (font (size 1.27 1.27))))
  (property "Description" "Resistor" (at 45.72 95.25 0) (hide yes) (show_name no) (do_not_autoplace no) (effects (font (size 1.27 1.27))))
  (pin "1")
  (pin "2"))
 (symbol
  (lib_id "power:VCC")
  (at 45.72 91.44 0)
  (unit 1)
  (body_style 1)
  (exclude_from_sim no)
  (in_bom no)
  (on_board no)
  (in_pos_files no)
  (dnp no)
  (fields_autoplaced yes)
  (property "Reference" "#PWR093" (at 45.72 85.09 0) (hide yes) (show_name no) (do_not_autoplace no) (effects (font (size 1.27 1.27))))
  (property "Value" "3V3" (at 45.72 87.63 0) (show_name no) (do_not_autoplace no) (effects (font (size 1.27 1.27))))
  (property "Footprint" "" (at 45.72 91.44 0) (hide yes) (show_name no) (do_not_autoplace no) (effects (font (size 1.27 1.27))))
  (property "Datasheet" "" (at 45.72 91.44 0) (hide yes) (show_name no) (do_not_autoplace no) (effects (font (size 1.27 1.27))))
  (property "Description" "Power symbol creates a global label with name \"VCC\"" (at 45.72 91.44 0) (hide yes) (show_name no) (do_not_autoplace no) (effects (font (size 1.27 1.27))))
  (pin "1"))
 (symbol
  (lib_id "MyKiCAD:E22-900M30S")
  (at 88.9 99.06 0)
  (unit 1)
  (body_style 1)
  (exclude_from_sim no)
  (in_bom yes)
  (on_board yes)
  (in_pos_files yes)
  (dnp no)
  (fields_autoplaced yes)
  (property "Reference" "U11" (at 88.9 78.74 0) (show_name no) (do_not_autoplace no) (effects (font (size 1.27 1.27)) (justify left)))
  (property "Value" "E22-900M30S" (at 88.9 119.38 0) (show_name no) (do_not_autoplace no) (effects (font (size 1.27 1.27)) (justify left)))
  (property "Footprint" "MyKiCAD:WIRELM-SMD_E22-900M30S" (at 88.9 99.06 0) (hide yes) (show_name no) (do_not_autoplace no) (effects (font (size 1.27 1.27))))
  (property "Datasheet" "https://atta.szlcsc.com/upload/public/pdf/source/20190812/C411294_87C350FB6BB2C6BF251F36B5C2EFC8FF.pdf" (at 88.9 99.06 0) (hide yes) (show_name no) (do_not_autoplace no) (effects (font (size 1.27 1.27))))
  (property "Description" "Ebyte LoRa module, SX1262 + PA/LNA, 850-930 MHz, 30 dBm, SPI, 2.5-5.5 V supply, 3.3 V logic, IPEX and stamp-hole antenna" (at 88.9 99.06 0) (hide yes) (show_name no) (do_not_autoplace no) (effects (font (size 1.27 1.27))))
  (pin "1")
  (pin "2")
  (pin "3")
  (pin "4")
  (pin "5")
  (pin "6")
  (pin "7")
  (pin "8")
  (pin "9")
  (pin "10")
  (pin "11")
  (pin "12")
  (pin "13")
  (pin "14")
  (pin "15")
  (pin "16")
  (pin "17")
  (pin "18")
  (pin "19")
  (pin "20")
  (pin "21")
  (pin "22"))
 (symbol
  (lib_id "power:GND")
  (at 139.7 93.98 0)
  (unit 1)
  (body_style 1)
  (exclude_from_sim no)
  (in_bom no)
  (on_board no)
  (in_pos_files no)
  (dnp no)
  (fields_autoplaced yes)
  (property "Reference" "#PWR090" (at 139.7 100.33 0) (hide yes) (show_name no) (do_not_autoplace no) (effects (font (size 1.27 1.27))))
  (property "Value" "GND" (at 139.7 99.06 0) (show_name no) (do_not_autoplace no) (effects (font (size 1.27 1.27))))
  (property "Footprint" "" (at 139.7 93.98 0) (hide yes) (show_name no) (do_not_autoplace no) (effects (font (size 1.27 1.27))))
  (property "Datasheet" "" (at 139.7 93.98 0) (hide yes) (show_name no) (do_not_autoplace no) (effects (font (size 1.27 1.27))))
  (property "Description" "Power symbol creates a global label with name \"GND\" , ground" (at 139.7 93.98 0) (hide yes) (show_name no) (do_not_autoplace no) (effects (font (size 1.27 1.27))))
  (pin "1"))
 (symbol
  (lib_id "Device:C")
  (at 220.98 77.47 0)
  (unit 1)
  (body_style 1)
  (exclude_from_sim no)
  (in_bom yes)
  (on_board yes)
  (in_pos_files yes)
  (dnp no)
  (fields_autoplaced yes)
  (property "Reference" "C27" (at 224.79 76.1999 0) (show_name no) (do_not_autoplace no) (effects (font (size 1.27 1.27)) (justify left)))
  (property "Value" "100nF" (at 224.79 78.7399 0) (show_name no) (do_not_autoplace no) (effects (font (size 1.27 1.27)) (justify left)))
  (property "Footprint" "Capacitor_SMD:C_0603_1608Metric_Pad1.08x0.95mm_HandSolder" (at 221.9452 81.28 0) (hide yes) (show_name no) (do_not_autoplace no) (effects (font (size 1.27 1.27))))
  (property "Datasheet" "" (at 220.98 77.47 0) (hide yes) (show_name no) (do_not_autoplace no) (effects (font (size 1.27 1.27))))
  (property "Description" "Unpolarized capacitor" (at 220.98 77.47 0) (hide yes) (show_name no) (do_not_autoplace no) (effects (font (size 1.27 1.27))))
  (pin "1")
  (pin "2"))
 (symbol
  (lib_id "Device:FerriteBead")
  (at 231.14 69.85 0)
  (unit 1)
  (body_style 1)
  (exclude_from_sim no)
  (in_bom yes)
  (on_board yes)
  (in_pos_files yes)
  (dnp no)
  (fields_autoplaced yes)
  (property "Reference" "FB2" (at 233.68 68.58 0) (show_name no) (do_not_autoplace no) (effects (font (size 1.27 1.27)) (justify left)))
  (property "Value" "600R@100MHz" (at 233.68 71.12 0) (show_name no) (do_not_autoplace no) (effects (font (size 1.27 1.27)) (justify left)))
  (property "Footprint" "Inductor_SMD:L_0603_1608Metric_Pad1.05x0.95mm_HandSolder" (at 231.14 69.85 0) (hide yes) (show_name no) (do_not_autoplace no) (effects (font (size 1.27 1.27))))
  (property "Datasheet" "~" (at 231.14 69.85 0) (hide yes) (show_name no) (do_not_autoplace no) (effects (font (size 1.27 1.27))))
  (property "Description" "Ferrite bead" (at 231.14 69.85 0) (hide yes) (show_name no) (do_not_autoplace no) (effects (font (size 1.27 1.27))))
  (pin "1")
  (pin "2"))
 (symbol
  (lib_id "power:GND")
  (at 207.01 82.55 0)
  (unit 1)
  (body_style 1)
  (exclude_from_sim no)
  (in_bom yes)
  (on_board yes)
  (in_pos_files yes)
  (dnp no)
  (fields_autoplaced yes)
  (property "Reference" "#PWR046" (at 207.01 88.9 0) (hide yes) (show_name no) (do_not_autoplace no) (effects (font (size 1.27 1.27))))
  (property "Value" "GND" (at 207.01 87.63 0) (show_name no) (do_not_autoplace no) (effects (font (size 1.27 1.27))))
  (property "Footprint" "" (at 207.01 82.55 0) (hide yes) (show_name no) (do_not_autoplace no) (effects (font (size 1.27 1.27))))
  (property "Datasheet" "" (at 207.01 82.55 0) (hide yes) (show_name no) (do_not_autoplace no) (effects (font (size 1.27 1.27))))
  (property "Description" "Power symbol creates a global label with name \"GND\" , ground" (at 207.01 82.55 0) (hide yes) (show_name no) (do_not_autoplace no) (effects (font (size 1.27 1.27))))
  (pin "1"))
 (symbol
  (lib_id "power:GND")
  (at 154.94 93.98 0)
  (unit 1)
  (body_style 1)
  (exclude_from_sim no)
  (in_bom no)
  (on_board no)
  (in_pos_files no)
  (dnp no)
  (fields_autoplaced yes)
  (property "Reference" "#PWR091" (at 154.94 100.33 0) (hide yes) (show_name no) (do_not_autoplace no) (effects (font (size 1.27 1.27))))
  (property "Value" "GND" (at 154.94 99.06 0) (show_name no) (do_not_autoplace no) (effects (font (size 1.27 1.27))))
  (property "Footprint" "" (at 154.94 93.98 0) (hide yes) (show_name no) (do_not_autoplace no) (effects (font (size 1.27 1.27))))
  (property "Datasheet" "" (at 154.94 93.98 0) (hide yes) (show_name no) (do_not_autoplace no) (effects (font (size 1.27 1.27))))
  (property "Description" "Power symbol creates a global label with name \"GND\" , ground" (at 154.94 93.98 0) (hide yes) (show_name no) (do_not_autoplace no) (effects (font (size 1.27 1.27))))
  (pin "1")))
